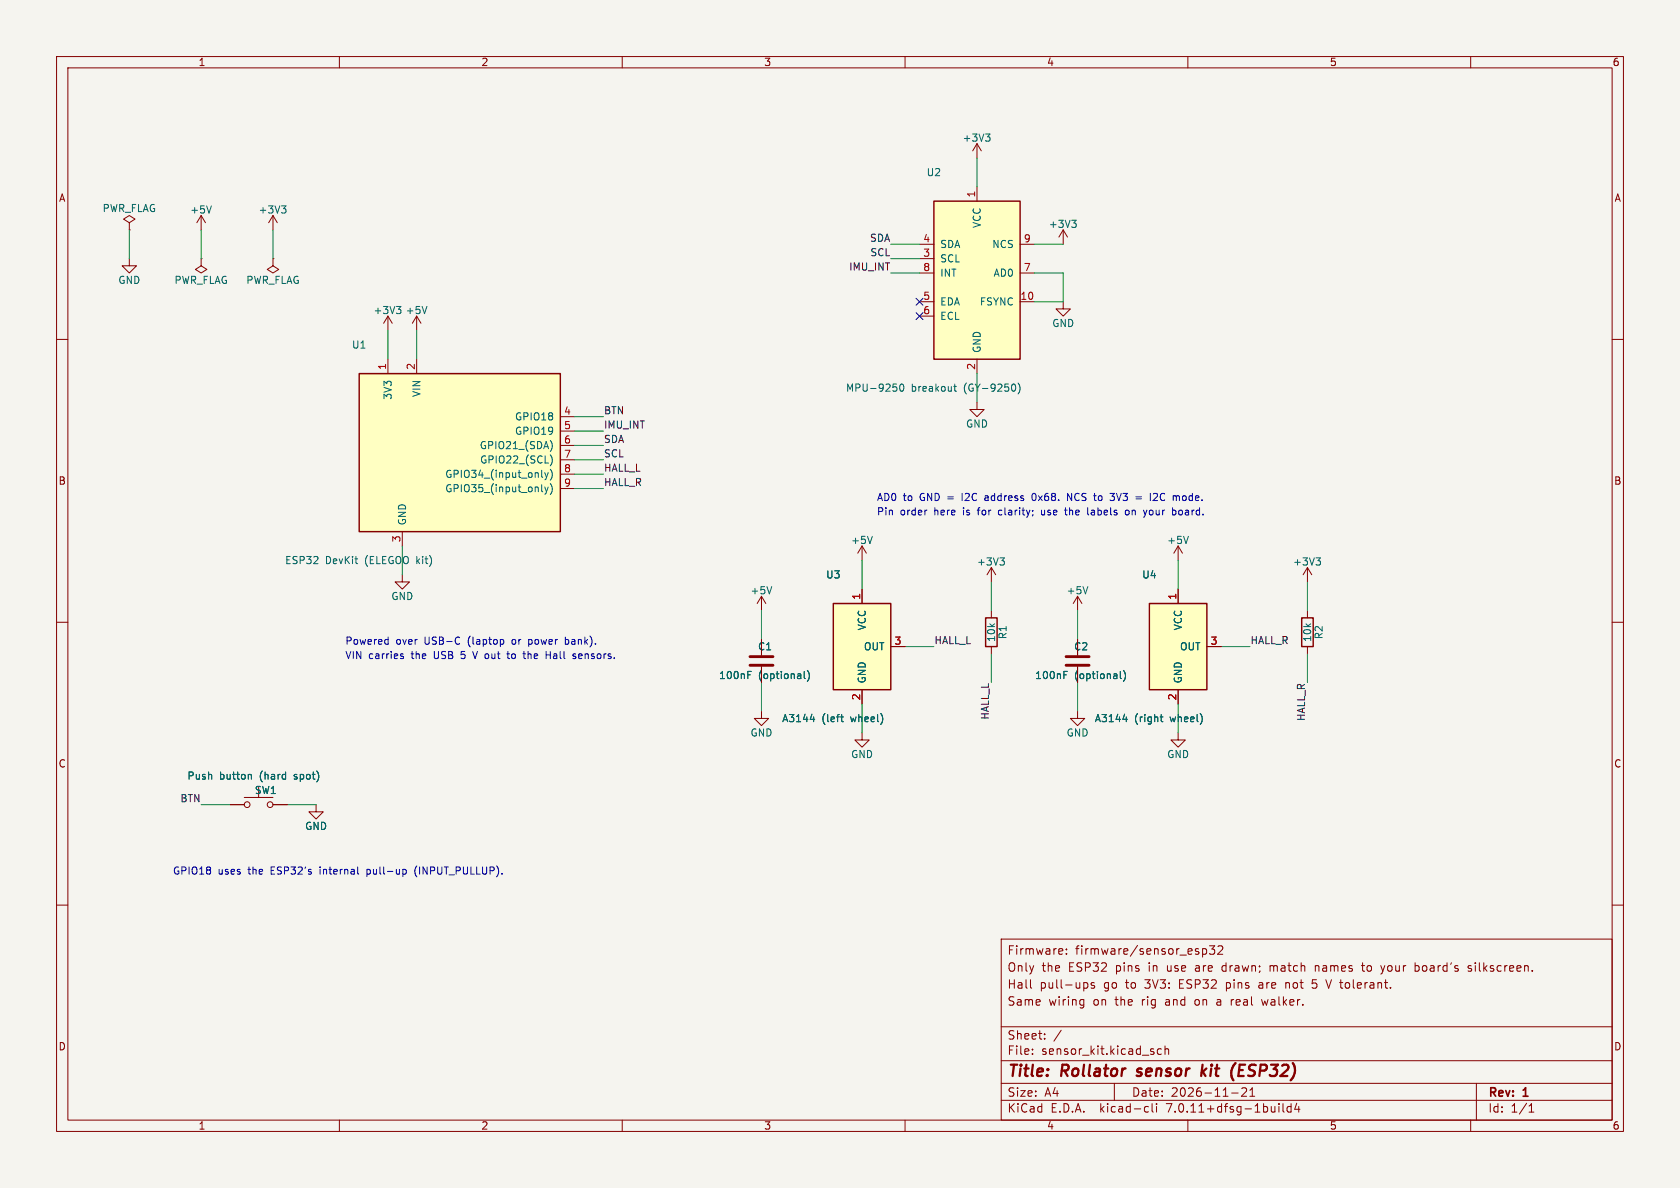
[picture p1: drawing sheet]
(kicad_sch (version 20230121) (generator eeschema)
 (paper "A4")
 (title_block (title "Rollator sensor kit (ESP32)") (date "2026-11-21") (rev "1") (comment 1 "Same wiring on the rig and on a real walker.") (comment 2 "Hall pull-ups go to 3V3: ESP32 pins are not 5 V tolerant.") (comment 3 "Only the ESP32 pins in use are drawn; match names to your board's silkscreen.") (comment 4 "Firmware: firmware/sensor_esp32"))
 (lib_symbols
  (symbol "Rollator:ESP32_DevKit" (pin_names (offset 1.016)) (in_bom yes) (on_board yes)
   (property "Reference" "U" (at -17.78 20.32 0) (effects (font (size 1.27 1.27)) (justify left)))
   (property "Value" "ESP32 DevKit" (at -17.78 -17.78 0) (effects (font (size 1.27 1.27)) (justify left)))
   (property "Footprint" "" (at 0 0 0) (effects (font (size 1.27 1.27)) hide))
   (property "Datasheet" "" (at 0 0 0) (effects (font (size 1.27 1.27)) hide))
   (symbol "ESP32_DevKit_0_1" (rectangle (start -17.78 15.24) (end 17.78 -12.7) (stroke (width 0.254) (type default)) (fill (type background))))
   (symbol "ESP32_DevKit_1_1"
    (pin bidirectional line (at 20.32 7.62 180) (length 2.54) (name "GPIO18" (effects (font (size 1.27 1.27)))) (number "4" (effects (font (size 1.27 1.27)))))
    (pin bidirectional line (at 20.32 5.08 180) (length 2.54) (name "GPIO19" (effects (font (size 1.27 1.27)))) (number "5" (effects (font (size 1.27 1.27)))))
    (pin bidirectional line (at 20.32 2.54 180) (length 2.54) (name "GPIO21 (SDA)" (effects (font (size 1.27 1.27)))) (number "6" (effects (font (size 1.27 1.27)))))
    (pin bidirectional line (at 20.32 0 180) (length 2.54) (name "GPIO22 (SCL)" (effects (font (size 1.27 1.27)))) (number "7" (effects (font (size 1.27 1.27)))))
    (pin input line (at 20.32 -2.54 180) (length 2.54) (name "GPIO34 (input only)" (effects (font (size 1.27 1.27)))) (number "8" (effects (font (size 1.27 1.27)))))
    (pin input line (at 20.32 -5.08 180) (length 2.54) (name "GPIO35 (input only)" (effects (font (size 1.27 1.27)))) (number "9" (effects (font (size 1.27 1.27)))))
    (pin power_out line (at -12.7 17.78 270) (length 2.54) (name "3V3" (effects (font (size 1.27 1.27)))) (number "1" (effects (font (size 1.27 1.27)))))
    (pin power_out line (at -7.62 17.78 270) (length 2.54) (name "VIN" (effects (font (size 1.27 1.27)))) (number "2" (effects (font (size 1.27 1.27)))))
    (pin power_in line (at -10.16 -15.24 90) (length 2.54) (name "GND" (effects (font (size 1.27 1.27)))) (number "3" (effects (font (size 1.27 1.27)))))))
  (symbol "power:+3V3" (power) (pin_names (offset 0)) (in_bom yes) (on_board yes)
    (property "Reference" "#PWR" (at 0 -3.81 0) (effects (font (size 1.27 1.27)) hide))
    (property "Value" "+3V3" (at 0 3.556 0) (effects (font (size 1.27 1.27))))
    (property "Footprint" "" (at 0 0 0) (effects (font (size 1.27 1.27)) hide))
    (property "Datasheet" "" (at 0 0 0) (effects (font (size 1.27 1.27)) hide))
    (symbol "+3V3_0_1"
    (polyline (pts (xy -0.762 1.27) (xy 0 2.54)) (stroke (width 0) (type default)) (fill (type none)))
    (polyline (pts (xy 0 0) (xy 0 2.54)) (stroke (width 0) (type default)) (fill (type none)))
    (polyline (pts (xy 0 2.54) (xy 0.762 1.27)) (stroke (width 0) (type default)) (fill (type none))))
    (symbol "+3V3_1_1"
    (pin power_in line (at 0 0 90) (length 0) hide (name "+3V3" (effects (font (size 1.27 1.27)))) (number "1" (effects (font (size 1.27 1.27)))))))
  (symbol "power:+5V" (power) (pin_names (offset 0)) (in_bom yes) (on_board yes)
    (property "Reference" "#PWR" (at 0 -3.81 0) (effects (font (size 1.27 1.27)) hide))
    (property "Value" "+5V" (at 0 3.556 0) (effects (font (size 1.27 1.27))))
    (property "Footprint" "" (at 0 0 0) (effects (font (size 1.27 1.27)) hide))
    (property "Datasheet" "" (at 0 0 0) (effects (font (size 1.27 1.27)) hide))
    (symbol "+5V_0_1"
    (polyline (pts (xy -0.762 1.27) (xy 0 2.54)) (stroke (width 0) (type default)) (fill (type none)))
    (polyline (pts (xy 0 0) (xy 0 2.54)) (stroke (width 0) (type default)) (fill (type none)))
    (polyline (pts (xy 0 2.54) (xy 0.762 1.27)) (stroke (width 0) (type default)) (fill (type none))))
    (symbol "+5V_1_1"
    (pin power_in line (at 0 0 90) (length 0) hide (name "+5V" (effects (font (size 1.27 1.27)))) (number "1" (effects (font (size 1.27 1.27)))))))
  (symbol "power:GND" (power) (pin_names (offset 0)) (in_bom yes) (on_board yes)
    (property "Reference" "#PWR" (at 0 -6.35 0) (effects (font (size 1.27 1.27)) hide))
    (property "Value" "GND" (at 0 -3.81 0) (effects (font (size 1.27 1.27))))
    (property "Footprint" "" (at 0 0 0) (effects (font (size 1.27 1.27)) hide))
    (property "Datasheet" "" (at 0 0 0) (effects (font (size 1.27 1.27)) hide))
    (symbol "GND_0_1"
    (polyline (pts (xy 0 0) (xy 0 -1.27) (xy 1.27 -1.27) (xy 0 -2.54) (xy -1.27 -1.27) (xy 0 -1.27)) (stroke (width 0) (type default)) (fill (type none))))
    (symbol "GND_1_1"
    (pin power_in line (at 0 0 270) (length 0) hide (name "GND" (effects (font (size 1.27 1.27)))) (number "1" (effects (font (size 1.27 1.27)))))))
  (symbol "Rollator:MPU9250_Breakout" (pin_names (offset 1.016)) (in_bom yes) (on_board yes)
   (property "Reference" "U" (at -7.62 20.32 0) (effects (font (size 1.27 1.27)) (justify left)))
   (property "Value" "MPU-9250 breakout" (at -7.62 -17.78 0) (effects (font (size 1.27 1.27)) (justify left)))
   (property "Footprint" "" (at 0 0 0) (effects (font (size 1.27 1.27)) hide))
   (property "Datasheet" "" (at 0 0 0) (effects (font (size 1.27 1.27)) hide))
   (symbol "MPU9250_Breakout_0_1" (rectangle (start -7.62 15.24) (end 7.62 -12.7) (stroke (width 0.254) (type default)) (fill (type background))))
   (symbol "MPU9250_Breakout_1_1"
    (pin bidirectional line (at -10.16 7.62 0) (length 2.54) (name "SDA" (effects (font (size 1.27 1.27)))) (number "4" (effects (font (size 1.27 1.27)))))
    (pin input line (at -10.16 5.08 0) (length 2.54) (name "SCL" (effects (font (size 1.27 1.27)))) (number "3" (effects (font (size 1.27 1.27)))))
    (pin output line (at -10.16 2.54 0) (length 2.54) (name "INT" (effects (font (size 1.27 1.27)))) (number "8" (effects (font (size 1.27 1.27)))))
    (pin bidirectional line (at -10.16 -2.54 0) (length 2.54) (name "EDA" (effects (font (size 1.27 1.27)))) (number "5" (effects (font (size 1.27 1.27)))))
    (pin output line (at -10.16 -5.08 0) (length 2.54) (name "ECL" (effects (font (size 1.27 1.27)))) (number "6" (effects (font (size 1.27 1.27)))))
    (pin input line (at 10.16 7.62 180) (length 2.54) (name "NCS" (effects (font (size 1.27 1.27)))) (number "9" (effects (font (size 1.27 1.27)))))
    (pin input line (at 10.16 2.54 180) (length 2.54) (name "AD0" (effects (font (size 1.27 1.27)))) (number "7" (effects (font (size 1.27 1.27)))))
    (pin input line (at 10.16 -2.54 180) (length 2.54) (name "FSYNC" (effects (font (size 1.27 1.27)))) (number "10" (effects (font (size 1.27 1.27)))))
    (pin power_in line (at 0 17.78 270) (length 2.54) (name "VCC" (effects (font (size 1.27 1.27)))) (number "1" (effects (font (size 1.27 1.27)))))
    (pin power_in line (at 0 -15.24 90) (length 2.54) (name "GND" (effects (font (size 1.27 1.27)))) (number "2" (effects (font (size 1.27 1.27)))))))
  (symbol "Rollator:A3144" (pin_names (offset 1.016)) (in_bom yes) (on_board yes)
   (property "Reference" "U" (at -5.08 15.24 0) (effects (font (size 1.27 1.27)) (justify left)))
   (property "Value" "A3144" (at -5.08 -10.16 0) (effects (font (size 1.27 1.27)) (justify left)))
   (property "Footprint" "Package_TO_SOT_THT:TO-92_Inline" (at 0 0 0) (effects (font (size 1.27 1.27)) hide))
   (property "Datasheet" "" (at 0 0 0) (effects (font (size 1.27 1.27)) hide))
   (symbol "A3144_0_1" (rectangle (start -5.08 10.16) (end 5.08 -5.08) (stroke (width 0.254) (type default)) (fill (type background))))
   (symbol "A3144_1_1"
    (pin open_collector line (at 7.62 2.54 180) (length 2.54) (name "OUT" (effects (font (size 1.27 1.27)))) (number "3" (effects (font (size 1.27 1.27)))))
    (pin power_in line (at 0 12.7 270) (length 2.54) (name "VCC" (effects (font (size 1.27 1.27)))) (number "1" (effects (font (size 1.27 1.27)))))
    (pin power_in line (at 0 -7.62 90) (length 2.54) (name "GND" (effects (font (size 1.27 1.27)))) (number "2" (effects (font (size 1.27 1.27)))))))
  (symbol "Device:R" (pin_numbers hide) (pin_names (offset 0)) (in_bom yes) (on_board yes)
    (property "Reference" "R" (at 2.032 0 90) (effects (font (size 1.27 1.27))))
    (property "Value" "R" (at 0 0 90) (effects (font (size 1.27 1.27))))
    (property "Footprint" "" (at -1.778 0 90) (effects (font (size 1.27 1.27)) hide))
    (property "Datasheet" "~" (at 0 0 0) (effects (font (size 1.27 1.27)) hide))
    (symbol "R_0_1"
    (rectangle (start -1.016 -2.54) (end 1.016 2.54) (stroke (width 0.254) (type default)) (fill (type none))))
    (symbol "R_1_1"
    (pin passive line (at 0 3.81 270) (length 1.27) (name "~" (effects (font (size 1.27 1.27)))) (number "1" (effects (font (size 1.27 1.27)))))
    (pin passive line (at 0 -3.81 90) (length 1.27) (name "~" (effects (font (size 1.27 1.27)))) (number "2" (effects (font (size 1.27 1.27)))))))
  (symbol "Device:C" (pin_numbers hide) (pin_names (offset 0.254)) (in_bom yes) (on_board yes)
    (property "Reference" "C" (at 0.635 2.54 0) (effects (font (size 1.27 1.27)) (justify left)))
    (property "Value" "C" (at 0.635 -2.54 0) (effects (font (size 1.27 1.27)) (justify left)))
    (property "Footprint" "" (at 0.9652 -3.81 0) (effects (font (size 1.27 1.27)) hide))
    (property "Datasheet" "~" (at 0 0 0) (effects (font (size 1.27 1.27)) hide))
    (symbol "C_0_1"
    (polyline (pts (xy -2.032 -0.762) (xy 2.032 -0.762)) (stroke (width 0.508) (type default)) (fill (type none)))
    (polyline (pts (xy -2.032 0.762) (xy 2.032 0.762)) (stroke (width 0.508) (type default)) (fill (type none))))
    (symbol "C_1_1"
    (pin passive line (at 0 3.81 270) (length 2.794) (name "~" (effects (font (size 1.27 1.27)))) (number "1" (effects (font (size 1.27 1.27)))))
    (pin passive line (at 0 -3.81 90) (length 2.794) (name "~" (effects (font (size 1.27 1.27)))) (number "2" (effects (font (size 1.27 1.27)))))))
  (symbol "Switch:SW_Push" (pin_numbers hide) (pin_names (offset 1.016) hide) (in_bom yes) (on_board yes)
    (property "Reference" "SW" (at 1.27 2.54 0) (effects (font (size 1.27 1.27)) (justify left)))
    (property "Value" "SW_Push" (at 0 -1.524 0) (effects (font (size 1.27 1.27))))
    (property "Footprint" "" (at 0 5.08 0) (effects (font (size 1.27 1.27)) hide))
    (property "Datasheet" "~" (at 0 5.08 0) (effects (font (size 1.27 1.27)) hide))
    (symbol "SW_Push_0_1"
    (circle (center -2.032 0) (radius 0.508) (stroke (width 0) (type default)) (fill (type none)))
    (polyline (pts (xy 0 1.27) (xy 0 3.048)) (stroke (width 0) (type default)) (fill (type none)))
    (polyline (pts (xy 2.54 1.27) (xy -2.54 1.27)) (stroke (width 0) (type default)) (fill (type none)))
    (circle (center 2.032 0) (radius 0.508) (stroke (width 0) (type default)) (fill (type none)))
    (pin passive line (at -5.08 0 0) (length 2.54) (name "1" (effects (font (size 1.27 1.27)))) (number "1" (effects (font (size 1.27 1.27)))))
    (pin passive line (at 5.08 0 180) (length 2.54) (name "2" (effects (font (size 1.27 1.27)))) (number "2" (effects (font (size 1.27 1.27)))))))
  (symbol "power:PWR_FLAG" (power) (pin_numbers hide) (pin_names (offset 0) hide) (in_bom yes) (on_board yes)
    (property "Reference" "#FLG" (at 0 1.905 0) (effects (font (size 1.27 1.27)) hide))
    (property "Value" "PWR_FLAG" (at 0 3.81 0) (effects (font (size 1.27 1.27))))
    (property "Footprint" "" (at 0 0 0) (effects (font (size 1.27 1.27)) hide))
    (property "Datasheet" "~" (at 0 0 0) (effects (font (size 1.27 1.27)) hide))
    (symbol "PWR_FLAG_0_0"
    (pin power_out line (at 0 0 90) (length 0) (name "pwr" (effects (font (size 1.27 1.27)))) (number "1" (effects (font (size 1.27 1.27))))))
    (symbol "PWR_FLAG_0_1"
    (polyline (pts (xy 0 0) (xy 0 1.27) (xy -1.016 1.905) (xy 0 2.54) (xy 1.016 1.905) (xy 0 1.27)) (stroke (width 0) (type default)) (fill (type none))))))
 (symbol (lib_id "Rollator:ESP32_DevKit") (at 81.28 81.28 0) (unit 1) (in_bom yes) (on_board yes) (dnp no)
 (property "Reference" "U1" (at 63.5 60.96 0) (effects (font (size 1.27 1.27))))
 (property "Value" "ESP32 DevKit (ELEGOO kit)" (at 63.5 99.06 0) (effects (font (size 1.27 1.27))))
 (property "Footprint" "" (at 81.28 81.28 0) (effects (font (size 1.27 1.27)) hide))
 (property "Datasheet" "" (at 81.28 81.28 0) (effects (font (size 1.27 1.27)) hide))
 (pin "4") (pin "5") (pin "6") (pin "7") (pin "8") (pin "9") (pin "1") (pin "2") (pin "3"))
 (wire (pts (xy 101.6 73.66) (xy 106.68 73.66)) (stroke (width 0) (type default)))
 (label "BTN" (at 106.68 73.66 0) (fields_autoplaced) (effects (font (size 1.27 1.27)) (justify left bottom)))
 (wire (pts (xy 101.6 76.2) (xy 106.68 76.2)) (stroke (width 0) (type default)))
 (label "IMU_INT" (at 106.68 76.2 0) (fields_autoplaced) (effects (font (size 1.27 1.27)) (justify left bottom)))
 (wire (pts (xy 101.6 78.74) (xy 106.68 78.74)) (stroke (width 0) (type default)))
 (label "SDA" (at 106.68 78.74 0) (fields_autoplaced) (effects (font (size 1.27 1.27)) (justify left bottom)))
 (wire (pts (xy 101.6 81.28) (xy 106.68 81.28)) (stroke (width 0) (type default)))
 (label "SCL" (at 106.68 81.28 0) (fields_autoplaced) (effects (font (size 1.27 1.27)) (justify left bottom)))
 (wire (pts (xy 101.6 83.82) (xy 106.68 83.82)) (stroke (width 0) (type default)))
 (label "HALL_L" (at 106.68 83.82 0) (fields_autoplaced) (effects (font (size 1.27 1.27)) (justify left bottom)))
 (wire (pts (xy 101.6 86.36) (xy 106.68 86.36)) (stroke (width 0) (type default)))
 (label "HALL_R" (at 106.68 86.36 0) (fields_autoplaced) (effects (font (size 1.27 1.27)) (justify left bottom)))
 (wire (pts (xy 68.58 63.5) (xy 68.58 58.42)) (stroke (width 0) (type default)))
 (wire (pts (xy 73.66 63.5) (xy 73.66 58.42)) (stroke (width 0) (type default)))
 (wire (pts (xy 71.12 96.52) (xy 71.12 101.6)) (stroke (width 0) (type default)))
 (symbol (lib_id "power:+3V3") (at 68.58 58.42 0) (unit 1) (in_bom no) (on_board no) (dnp no)
 (property "Reference" "#PWR01" (at 68.58 62.23 0) (effects (font (size 1.27 1.27)) hide))
 (property "Value" "+3V3" (at 68.58 54.864 0) (effects (font (size 1.27 1.27))))
 (property "Footprint" "" (at 68.58 58.42 0) (effects (font (size 1.27 1.27)) hide))
 (property "Datasheet" "" (at 68.58 58.42 0) (effects (font (size 1.27 1.27)) hide))
 (pin "1"))
 (symbol (lib_id "power:+5V") (at 73.66 58.42 0) (unit 1) (in_bom no) (on_board no) (dnp no)
 (property "Reference" "#PWR02" (at 73.66 62.23 0) (effects (font (size 1.27 1.27)) hide))
 (property "Value" "+5V" (at 73.66 54.864 0) (effects (font (size 1.27 1.27))))
 (property "Footprint" "" (at 73.66 58.42 0) (effects (font (size 1.27 1.27)) hide))
 (property "Datasheet" "" (at 73.66 58.42 0) (effects (font (size 1.27 1.27)) hide))
 (pin "1"))
 (symbol (lib_id "power:GND") (at 71.12 101.6 0) (unit 1) (in_bom no) (on_board no) (dnp no)
 (property "Reference" "#PWR03" (at 71.12 107.95 0) (effects (font (size 1.27 1.27)) hide))
 (property "Value" "GND" (at 71.12 105.41 0) (effects (font (size 1.27 1.27))))
 (property "Footprint" "" (at 71.12 101.6 0) (effects (font (size 1.27 1.27)) hide))
 (property "Datasheet" "" (at 71.12 101.6 0) (effects (font (size 1.27 1.27)) hide))
 (pin "1"))
 (text "Powered over USB-C (laptop or power bank)." (at 60.96 114.3 0) (effects (font (size 1.27 1.27)) (justify left bottom)))
 (text "VIN carries the USB 5 V out to the Hall sensors." (at 60.96 116.84 0) (effects (font (size 1.27 1.27)) (justify left bottom)))
 (symbol (lib_id "Rollator:MPU9250_Breakout") (at 172.72 50.8 0) (unit 1) (in_bom yes) (on_board yes) (dnp no)
 (property "Reference" "U2" (at 165.1 30.48 0) (effects (font (size 1.27 1.27))))
 (property "Value" "MPU-9250 breakout (GY-9250)" (at 165.1 68.58 0) (effects (font (size 1.27 1.27))))
 (property "Footprint" "" (at 172.72 50.8 0) (effects (font (size 1.27 1.27)) hide))
 (property "Datasheet" "" (at 172.72 50.8 0) (effects (font (size 1.27 1.27)) hide))
 (pin "4") (pin "3") (pin "8") (pin "5") (pin "6") (pin "9") (pin "7") (pin "10") (pin "1") (pin "2"))
 (wire (pts (xy 162.56 43.18) (xy 157.48 43.18)) (stroke (width 0) (type default)))
 (label "SDA" (at 157.48 43.18 180) (fields_autoplaced) (effects (font (size 1.27 1.27)) (justify right bottom)))
 (wire (pts (xy 162.56 45.72) (xy 157.48 45.72)) (stroke (width 0) (type default)))
 (label "SCL" (at 157.48 45.72 180) (fields_autoplaced) (effects (font (size 1.27 1.27)) (justify right bottom)))
 (wire (pts (xy 162.56 48.26) (xy 157.48 48.26)) (stroke (width 0) (type default)))
 (label "IMU_INT" (at 157.48 48.26 180) (fields_autoplaced) (effects (font (size 1.27 1.27)) (justify right bottom)))
 (no_connect (at 162.56 53.34))
 (no_connect (at 162.56 55.88))
 (wire (pts (xy 182.88 43.18) (xy 187.96 43.18)) (stroke (width 0) (type default)))
 (wire (pts (xy 182.88 48.26) (xy 187.96 48.26)) (stroke (width 0) (type default)))
 (wire (pts (xy 182.88 53.34) (xy 187.96 53.34)) (stroke (width 0) (type default)))
 (wire (pts (xy 172.72 33.02) (xy 172.72 27.94)) (stroke (width 0) (type default)))
 (wire (pts (xy 172.72 66.04) (xy 172.72 71.12)) (stroke (width 0) (type default)))
 (symbol (lib_id "power:+3V3") (at 187.96 43.18 0) (unit 1) (in_bom no) (on_board no) (dnp no)
 (property "Reference" "#PWR04" (at 187.96 46.99 0) (effects (font (size 1.27 1.27)) hide))
 (property "Value" "+3V3" (at 187.96 39.624 0) (effects (font (size 1.27 1.27))))
 (property "Footprint" "" (at 187.96 43.18 0) (effects (font (size 1.27 1.27)) hide))
 (property "Datasheet" "" (at 187.96 43.18 0) (effects (font (size 1.27 1.27)) hide))
 (pin "1"))
 (wire (pts (xy 187.96 48.26) (xy 187.96 53.34)) (stroke (width 0) (type default)))
 (symbol (lib_id "power:GND") (at 187.96 53.34 0) (unit 1) (in_bom no) (on_board no) (dnp no)
 (property "Reference" "#PWR05" (at 187.96 59.69 0) (effects (font (size 1.27 1.27)) hide))
 (property "Value" "GND" (at 187.96 57.15 0) (effects (font (size 1.27 1.27))))
 (property "Footprint" "" (at 187.96 53.34 0) (effects (font (size 1.27 1.27)) hide))
 (property "Datasheet" "" (at 187.96 53.34 0) (effects (font (size 1.27 1.27)) hide))
 (pin "1"))
 (symbol (lib_id "power:+3V3") (at 172.72 27.94 0) (unit 1) (in_bom no) (on_board no) (dnp no)
 (property "Reference" "#PWR06" (at 172.72 31.75 0) (effects (font (size 1.27 1.27)) hide))
 (property "Value" "+3V3" (at 172.72 24.384 0) (effects (font (size 1.27 1.27))))
 (property "Footprint" "" (at 172.72 27.94 0) (effects (font (size 1.27 1.27)) hide))
 (property "Datasheet" "" (at 172.72 27.94 0) (effects (font (size 1.27 1.27)) hide))
 (pin "1"))
 (symbol (lib_id "power:GND") (at 172.72 71.12 0) (unit 1) (in_bom no) (on_board no) (dnp no)
 (property "Reference" "#PWR07" (at 172.72 77.47 0) (effects (font (size 1.27 1.27)) hide))
 (property "Value" "GND" (at 172.72 74.93 0) (effects (font (size 1.27 1.27))))
 (property "Footprint" "" (at 172.72 71.12 0) (effects (font (size 1.27 1.27)) hide))
 (property "Datasheet" "" (at 172.72 71.12 0) (effects (font (size 1.27 1.27)) hide))
 (pin "1"))
 (text "AD0 to GND = I2C address 0x68. NCS to 3V3 = I2C mode." (at 154.94 88.9 0) (effects (font (size 1.27 1.27)) (justify left bottom)))
 (text "Pin order here is for clarity; use the labels on your board." (at 154.94 91.44 0) (effects (font (size 1.27 1.27)) (justify left bottom)))
 (symbol (lib_id "Rollator:A3144") (at 152.4 116.84 0) (unit 1) (in_bom yes) (on_board yes) (dnp no)
 (property "Reference" "U3" (at 147.32 101.6 0) (effects (font (size 1.27 1.27))))
 (property "Value" "A3144 (left wheel)" (at 147.32 127 0) (effects (font (size 1.27 1.27))))
 (property "Footprint" "" (at 152.4 116.84 0) (effects (font (size 1.27 1.27)) hide))
 (property "Datasheet" "" (at 152.4 116.84 0) (effects (font (size 1.27 1.27)) hide))
 (pin "3") (pin "1") (pin "2"))
 (wire (pts (xy 160.02 114.3) (xy 165.1 114.3)) (stroke (width 0) (type default)))
 (label "HALL_L" (at 165.1 114.3 0) (fields_autoplaced) (effects (font (size 1.27 1.27)) (justify left bottom)))
 (wire (pts (xy 152.4 104.14) (xy 152.4 99.06)) (stroke (width 0) (type default)))
 (wire (pts (xy 152.4 124.46) (xy 152.4 129.54)) (stroke (width 0) (type default)))
 (symbol (lib_id "power:+5V") (at 152.4 99.06 0) (unit 1) (in_bom no) (on_board no) (dnp no)
 (property "Reference" "#PWR08" (at 152.4 102.87 0) (effects (font (size 1.27 1.27)) hide))
 (property "Value" "+5V" (at 152.4 95.504 0) (effects (font (size 1.27 1.27))))
 (property "Footprint" "" (at 152.4 99.06 0) (effects (font (size 1.27 1.27)) hide))
 (property "Datasheet" "" (at 152.4 99.06 0) (effects (font (size 1.27 1.27)) hide))
 (pin "1"))
 (symbol (lib_id "power:GND") (at 152.4 129.54 0) (unit 1) (in_bom no) (on_board no) (dnp no)
 (property "Reference" "#PWR09" (at 152.4 135.89 0) (effects (font (size 1.27 1.27)) hide))
 (property "Value" "GND" (at 152.4 133.35 0) (effects (font (size 1.27 1.27))))
 (property "Footprint" "" (at 152.4 129.54 0) (effects (font (size 1.27 1.27)) hide))
 (property "Datasheet" "" (at 152.4 129.54 0) (effects (font (size 1.27 1.27)) hide))
 (pin "1"))
 (symbol (lib_id "Device:R") (at 175.26 111.76 0) (unit 1) (in_bom yes) (on_board yes) (dnp no)
 (property "Reference" "R1" (at 177.292 111.76 90) (effects (font (size 1.27 1.27))))
 (property "Value" "10k" (at 175.26 111.76 90) (effects (font (size 1.27 1.27))))
 (property "Footprint" "" (at 175.26 111.76 0) (effects (font (size 1.27 1.27)) hide))
 (property "Datasheet" "" (at 175.26 111.76 0) (effects (font (size 1.27 1.27)) hide))
 (pin "1") (pin "2"))
 (wire (pts (xy 175.26 107.95) (xy 175.26 102.87)) (stroke (width 0) (type default)))
 (wire (pts (xy 175.26 115.57) (xy 175.26 120.65)) (stroke (width 0) (type default)))
 (label "HALL_L" (at 175.26 120.65 270) (fields_autoplaced) (effects (font (size 1.27 1.27)) (justify right bottom)))
 (symbol (lib_id "power:+3V3") (at 175.26 102.87 0) (unit 1) (in_bom no) (on_board no) (dnp no)
 (property "Reference" "#PWR10" (at 175.26 106.68 0) (effects (font (size 1.27 1.27)) hide))
 (property "Value" "+3V3" (at 175.26 99.314 0) (effects (font (size 1.27 1.27))))
 (property "Footprint" "" (at 175.26 102.87 0) (effects (font (size 1.27 1.27)) hide))
 (property "Datasheet" "" (at 175.26 102.87 0) (effects (font (size 1.27 1.27)) hide))
 (pin "1"))
 (symbol (lib_id "Device:C") (at 134.62 116.84 0) (unit 1) (in_bom yes) (on_board yes) (dnp no)
 (property "Reference" "C1" (at 135.255 114.3 0) (effects (font (size 1.27 1.27))))
 (property "Value" "100nF (optional)" (at 135.255 119.38 0) (effects (font (size 1.27 1.27))))
 (property "Footprint" "" (at 134.62 116.84 0) (effects (font (size 1.27 1.27)) hide))
 (property "Datasheet" "" (at 134.62 116.84 0) (effects (font (size 1.27 1.27)) hide))
 (pin "1") (pin "2"))
 (wire (pts (xy 134.62 113.03) (xy 134.62 107.95)) (stroke (width 0) (type default)))
 (wire (pts (xy 134.62 120.65) (xy 134.62 125.73)) (stroke (width 0) (type default)))
 (symbol (lib_id "power:+5V") (at 134.62 107.95 0) (unit 1) (in_bom no) (on_board no) (dnp no)
 (property "Reference" "#PWR11" (at 134.62 111.76 0) (effects (font (size 1.27 1.27)) hide))
 (property "Value" "+5V" (at 134.62 104.394 0) (effects (font (size 1.27 1.27))))
 (property "Footprint" "" (at 134.62 107.95 0) (effects (font (size 1.27 1.27)) hide))
 (property "Datasheet" "" (at 134.62 107.95 0) (effects (font (size 1.27 1.27)) hide))
 (pin "1"))
 (symbol (lib_id "power:GND") (at 134.62 125.73 0) (unit 1) (in_bom no) (on_board no) (dnp no)
 (property "Reference" "#PWR12" (at 134.62 132.08 0) (effects (font (size 1.27 1.27)) hide))
 (property "Value" "GND" (at 134.62 129.54 0) (effects (font (size 1.27 1.27))))
 (property "Footprint" "" (at 134.62 125.73 0) (effects (font (size 1.27 1.27)) hide))
 (property "Datasheet" "" (at 134.62 125.73 0) (effects (font (size 1.27 1.27)) hide))
 (pin "1"))
 (symbol (lib_id "Rollator:A3144") (at 208.28 116.84 0) (unit 1) (in_bom yes) (on_board yes) (dnp no)
 (property "Reference" "U4" (at 203.2 101.6 0) (effects (font (size 1.27 1.27))))
 (property "Value" "A3144 (right wheel)" (at 203.2 127 0) (effects (font (size 1.27 1.27))))
 (property "Footprint" "" (at 208.28 116.84 0) (effects (font (size 1.27 1.27)) hide))
 (property "Datasheet" "" (at 208.28 116.84 0) (effects (font (size 1.27 1.27)) hide))
 (pin "3") (pin "1") (pin "2"))
 (wire (pts (xy 215.9 114.3) (xy 220.98 114.3)) (stroke (width 0) (type default)))
 (label "HALL_R" (at 220.98 114.3 0) (fields_autoplaced) (effects (font (size 1.27 1.27)) (justify left bottom)))
 (wire (pts (xy 208.28 104.14) (xy 208.28 99.06)) (stroke (width 0) (type default)))
 (wire (pts (xy 208.28 124.46) (xy 208.28 129.54)) (stroke (width 0) (type default)))
 (symbol (lib_id "power:+5V") (at 208.28 99.06 0) (unit 1) (in_bom no) (on_board no) (dnp no)
 (property "Reference" "#PWR13" (at 208.28 102.87 0) (effects (font (size 1.27 1.27)) hide))
 (property "Value" "+5V" (at 208.28 95.504 0) (effects (font (size 1.27 1.27))))
 (property "Footprint" "" (at 208.28 99.06 0) (effects (font (size 1.27 1.27)) hide))
 (property "Datasheet" "" (at 208.28 99.06 0) (effects (font (size 1.27 1.27)) hide))
 (pin "1"))
 (symbol (lib_id "power:GND") (at 208.28 129.54 0) (unit 1) (in_bom no) (on_board no) (dnp no)
 (property "Reference" "#PWR14" (at 208.28 135.89 0) (effects (font (size 1.27 1.27)) hide))
 (property "Value" "GND" (at 208.28 133.35 0) (effects (font (size 1.27 1.27))))
 (property "Footprint" "" (at 208.28 129.54 0) (effects (font (size 1.27 1.27)) hide))
 (property "Datasheet" "" (at 208.28 129.54 0) (effects (font (size 1.27 1.27)) hide))
 (pin "1"))
 (symbol (lib_id "Device:R") (at 231.14 111.76 0) (unit 1) (in_bom yes) (on_board yes) (dnp no)
 (property "Reference" "R2" (at 233.172 111.76 90) (effects (font (size 1.27 1.27))))
 (property "Value" "10k" (at 231.14 111.76 90) (effects (font (size 1.27 1.27))))
 (property "Footprint" "" (at 231.14 111.76 0) (effects (font (size 1.27 1.27)) hide))
 (property "Datasheet" "" (at 231.14 111.76 0) (effects (font (size 1.27 1.27)) hide))
 (pin "1") (pin "2"))
 (wire (pts (xy 231.14 107.95) (xy 231.14 102.87)) (stroke (width 0) (type default)))
 (wire (pts (xy 231.14 115.57) (xy 231.14 120.65)) (stroke (width 0) (type default)))
 (label "HALL_R" (at 231.14 120.65 270) (fields_autoplaced) (effects (font (size 1.27 1.27)) (justify right bottom)))
 (symbol (lib_id "power:+3V3") (at 231.14 102.87 0) (unit 1) (in_bom no) (on_board no) (dnp no)
 (property "Reference" "#PWR15" (at 231.14 106.68 0) (effects (font (size 1.27 1.27)) hide))
 (property "Value" "+3V3" (at 231.14 99.314 0) (effects (font (size 1.27 1.27))))
 (property "Footprint" "" (at 231.14 102.87 0) (effects (font (size 1.27 1.27)) hide))
 (property "Datasheet" "" (at 231.14 102.87 0) (effects (font (size 1.27 1.27)) hide))
 (pin "1"))
 (symbol (lib_id "Device:C") (at 190.5 116.84 0) (unit 1) (in_bom yes) (on_board yes) (dnp no)
 (property "Reference" "C2" (at 191.135 114.3 0) (effects (font (size 1.27 1.27))))
 (property "Value" "100nF (optional)" (at 191.135 119.38 0) (effects (font (size 1.27 1.27))))
 (property "Footprint" "" (at 190.5 116.84 0) (effects (font (size 1.27 1.27)) hide))
 (property "Datasheet" "" (at 190.5 116.84 0) (effects (font (size 1.27 1.27)) hide))
 (pin "1") (pin "2"))
 (wire (pts (xy 190.5 113.03) (xy 190.5 107.95)) (stroke (width 0) (type default)))
 (wire (pts (xy 190.5 120.65) (xy 190.5 125.73)) (stroke (width 0) (type default)))
 (symbol (lib_id "power:+5V") (at 190.5 107.95 0) (unit 1) (in_bom no) (on_board no) (dnp no)
 (property "Reference" "#PWR16" (at 190.5 111.76 0) (effects (font (size 1.27 1.27)) hide))
 (property "Value" "+5V" (at 190.5 104.394 0) (effects (font (size 1.27 1.27))))
 (property "Footprint" "" (at 190.5 107.95 0) (effects (font (size 1.27 1.27)) hide))
 (property "Datasheet" "" (at 190.5 107.95 0) (effects (font (size 1.27 1.27)) hide))
 (pin "1"))
 (symbol (lib_id "power:GND") (at 190.5 125.73 0) (unit 1) (in_bom no) (on_board no) (dnp no)
 (property "Reference" "#PWR17" (at 190.5 132.08 0) (effects (font (size 1.27 1.27)) hide))
 (property "Value" "GND" (at 190.5 129.54 0) (effects (font (size 1.27 1.27))))
 (property "Footprint" "" (at 190.5 125.73 0) (effects (font (size 1.27 1.27)) hide))
 (property "Datasheet" "" (at 190.5 125.73 0) (effects (font (size 1.27 1.27)) hide))
 (pin "1"))
 (symbol (lib_id "Switch:SW_Push") (at 45.72 142.24 0) (unit 1) (in_bom yes) (on_board yes) (dnp no)
 (property "Reference" "SW1" (at 46.99 139.7 0) (effects (font (size 1.27 1.27))))
 (property "Value" "Push button (hard spot)" (at 33.02 137.16 0) (effects (font (size 1.27 1.27)) (justify left)))
 (property "Footprint" "" (at 45.72 142.24 0) (effects (font (size 1.27 1.27)) hide))
 (property "Datasheet" "" (at 45.72 142.24 0) (effects (font (size 1.27 1.27)) hide))
 (pin "1") (pin "2"))
 (wire (pts (xy 40.64 142.24) (xy 35.56 142.24)) (stroke (width 0) (type default)))
 (label "BTN" (at 35.56 142.24 180) (fields_autoplaced) (effects (font (size 1.27 1.27)) (justify right bottom)))
 (wire (pts (xy 50.8 142.24) (xy 55.88 142.24)) (stroke (width 0) (type default)))
 (symbol (lib_id "power:GND") (at 55.88 142.24 0) (unit 1) (in_bom no) (on_board no) (dnp no)
 (property "Reference" "#PWR18" (at 55.88 148.59 0) (effects (font (size 1.27 1.27)) hide))
 (property "Value" "GND" (at 55.88 146.05 0) (effects (font (size 1.27 1.27))))
 (property "Footprint" "" (at 55.88 142.24 0) (effects (font (size 1.27 1.27)) hide))
 (property "Datasheet" "" (at 55.88 142.24 0) (effects (font (size 1.27 1.27)) hide))
 (pin "1"))
 (text "GPIO18 uses the ESP32's internal pull-up (INPUT_PULLUP)." (at 30.48 154.94 0) (effects (font (size 1.27 1.27)) (justify left bottom)))
 (symbol (lib_id "power:PWR_FLAG") (at 22.86 40.64 0) (unit 1) (in_bom no) (on_board no) (dnp no)
 (property "Reference" "#FLG19" (at 22.86 38.735 0) (effects (font (size 1.27 1.27)) hide))
 (property "Value" "PWR_FLAG" (at 22.86 36.83 0) (effects (font (size 1.27 1.27))))
 (property "Footprint" "" (at 22.86 40.64 0) (effects (font (size 1.27 1.27)) hide))
 (property "Datasheet" "" (at 22.86 40.64 0) (effects (font (size 1.27 1.27)) hide))
 (pin "1"))
 (wire (pts (xy 22.86 40.64) (xy 22.86 45.72)) (stroke (width 0) (type default)))
 (symbol (lib_id "power:GND") (at 22.86 45.72 0) (unit 1) (in_bom no) (on_board no) (dnp no)
 (property "Reference" "#PWR20" (at 22.86 52.07 0) (effects (font (size 1.27 1.27)) hide))
 (property "Value" "GND" (at 22.86 49.53 0) (effects (font (size 1.27 1.27))))
 (property "Footprint" "" (at 22.86 45.72 0) (effects (font (size 1.27 1.27)) hide))
 (property "Datasheet" "" (at 22.86 45.72 0) (effects (font (size 1.27 1.27)) hide))
 (pin "1"))
 (symbol (lib_id "power:+5V") (at 35.56 40.64 0) (unit 1) (in_bom no) (on_board no) (dnp no)
 (property "Reference" "#PWR22" (at 35.56 44.45 0) (effects (font (size 1.27 1.27)) hide))
 (property "Value" "+5V" (at 35.56 37.084 0) (effects (font (size 1.27 1.27))))
 (property "Footprint" "" (at 35.56 40.64 0) (effects (font (size 1.27 1.27)) hide))
 (property "Datasheet" "" (at 35.56 40.64 0) (effects (font (size 1.27 1.27)) hide))
 (pin "1"))
 (wire (pts (xy 35.56 40.64) (xy 35.56 45.72)) (stroke (width 0) (type default)))
 (symbol (lib_id "power:PWR_FLAG") (at 35.56 45.72 180) (unit 1) (in_bom no) (on_board no) (dnp no)
 (property "Reference" "#FLG22" (at 35.56 47.625 0) (effects (font (size 1.27 1.27)) hide))
 (property "Value" "PWR_FLAG" (at 35.56 49.53 0) (effects (font (size 1.27 1.27))))
 (property "Footprint" "" (at 35.56 45.72 0) (effects (font (size 1.27 1.27)) hide))
 (property "Datasheet" "" (at 35.56 45.72 0) (effects (font (size 1.27 1.27)) hide))
 (pin "1"))
 (symbol (lib_id "power:+3V3") (at 48.26 40.64 0) (unit 1) (in_bom no) (on_board no) (dnp no)
 (property "Reference" "#PWR24" (at 48.26 44.45 0) (effects (font (size 1.27 1.27)) hide))
 (property "Value" "+3V3" (at 48.26 37.084 0) (effects (font (size 1.27 1.27))))
 (property "Footprint" "" (at 48.26 40.64 0) (effects (font (size 1.27 1.27)) hide))
 (property "Datasheet" "" (at 48.26 40.64 0) (effects (font (size 1.27 1.27)) hide))
 (pin "1"))
 (wire (pts (xy 48.26 40.64) (xy 48.26 45.72)) (stroke (width 0) (type default)))
 (symbol (lib_id "power:PWR_FLAG") (at 48.26 45.72 180) (unit 1) (in_bom no) (on_board no) (dnp no)
 (property "Reference" "#FLG24" (at 48.26 47.625 0) (effects (font (size 1.27 1.27)) hide))
 (property "Value" "PWR_FLAG" (at 48.26 49.53 0) (effects (font (size 1.27 1.27))))
 (property "Footprint" "" (at 48.26 45.72 0) (effects (font (size 1.27 1.27)) hide))
 (property "Datasheet" "" (at 48.26 45.72 0) (effects (font (size 1.27 1.27)) hide))
 (pin "1"))
 (sheet_instances (path "" (page "1"))))
